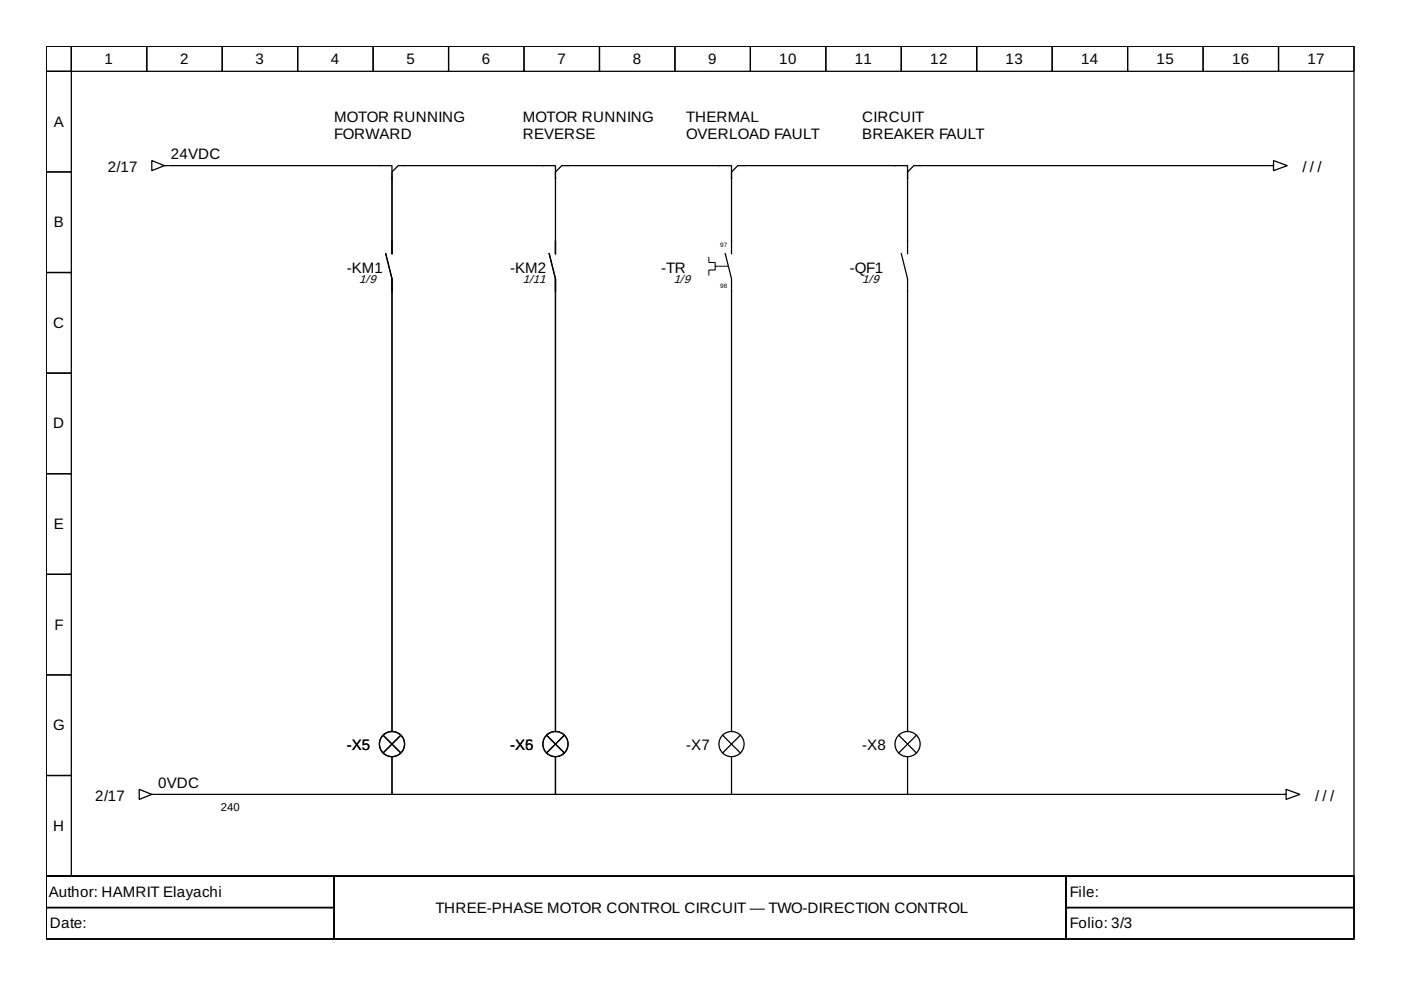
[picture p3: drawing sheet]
<svg xmlns="http://www.w3.org/2000/svg" width="297mm" height="210mm" viewBox="0 0 297 210" stroke-linecap="round" stroke-linejoin="round" font-family="sans-serif">
<g fill="none" stroke="#000" stroke-width=".27">
<path d="M9.8 9.8h277.3v176h-277.3zM9.8 9.8h5.3v5.3h-5.3zM9.8 15.1h5.3v21.4h-5.3zM15.1 9.8h16v5.3h-16zM31.1 9.8h16v5.3h-16zM47.1 9.8h16v5.3h-16zM63.1 9.8h16v5.3h-16zM79.1 9.8h16v5.3h-16zM95.1 9.8h16v5.3h-16zM111.1 9.8h16v5.3h-16zM127.1 9.8h16v5.3h-16zM143.1 9.8h16v5.3h-16z"/>
<path d="M159.1 9.8h16v5.3h-16zM175.1 9.8h16v5.3h-16zM191.1 9.8h16v5.3h-16zM207.1 9.8h16v5.3h-16zM223.1 9.8h16v5.3h-16zM239.1 9.8h16v5.3h-16zM255.1 9.8h16v5.3h-16zM271.1 9.8h16v5.3h-16zM9.8 36.5h5.3v21.3h-5.3zM32.2 34.1l2.7 1-2.7 1.1zM34.9 35.1h.8M35.9 35.1h47.2v2.7"/>
<path d="M83.1 37.8v-1.3l1.3-1.4h33.4v2.7M83.1 37.8v13.3M83.1 37.8v16M117.8 37.8v-1.3l1.3-1.4h36v2.7M117.8 37.8v16M155.1 37.8v16M155.1 37.8v-1.3l1.3-1.4h36v2.7M192.4 37.8v16M268.9 35.1h-75.1l-1.4 1.4v1.3M269.2 35.1h.8M270 34.1l2.9 1-2.9 1.1zM9.8 57.8h5.3v21.3h-5.3z"/>
<path d="M81.8 53.8l1.3 5.3v2.7M83.1 59.1v96M116.4 53.8l1.4 5.3v2.7M117.8 59.1v96M153.8 53.8l1.3 5.3v96M191.1 53.8l1.3 5.3v96M9.8 79.1h5.3v21.3h-5.3zM9.8 100.4h5.3v21.4h-5.3zM9.8 121.8h5.3v21.3h-5.3zM9.8 143.1h5.3v21.3h-5.3zM81.2 155.9l3.8 3.7M85 155.9l-3.8 3.7"/>
<path d="M115.9 155.9l3.7 3.7M119.6 155.9l-3.7 3.7M153.2 155.9l3.8 3.7M157 155.9l-3.8 3.7M190.6 155.9l3.7 3.7M194.3 155.9l-3.7 3.7M9.8 164.4h5.3v21.4h-5.3zM29.5 167.4l2.7 1-2.7 1.1zM32.2 168.4h.8M33.3 168.4h238.3M83.1 160.4v8M117.8 160.4v8"/>
<path d="M155.1 160.4v8M192.4 160.4v8M271.9 168.4h.8M272.7 167.4l2.9 1-2.9 1.1zM9.8 185.8h277.3v13.3h-277.3zM9.8 185.8h61v6.6h-61zM9.8 192.4h61v6.7h-61zM70.8 185.8h155.2v13.3h-155.2zM226 185.8h61.1v6.6h-61.1zM226 192.4h61.1v6.7h-61.1z"/>
<circle cx="83.1" cy="157.8" r="2.67"/>
<circle cx="117.8" cy="157.8" r="2.67"/>
<circle cx="155.1" cy="157.8" r="2.67"/>
<circle cx="192.4" cy="157.8" r="2.67"/>
</g>
<path d="M150.3 54.6v1h1.3v1.6h-1.3v1.1" fill="none" stroke="#000" stroke-width=".21"/>
<path d="M151.6 56.4h2.7" fill="none" stroke="#000" stroke-width=".21" stroke-dasharray=".5 .3"/>
<g font-size="3.2">
<text x="22.2" y="13.5">1</text>
<text x="38.2" y="13.5">2</text>
<text x="54.2" y="13.5">3</text>
<text x="70.2" y="13.5">4</text>
<text x="86.2" y="13.5">5</text>
<text x="102.2" y="13.5">6</text>
<text x="118.2" y="13.5">7</text>
<text x="134.2" y="13.5">8</text>
<text x="150.2" y="13.5">9</text>
<text x="165.2" y="13.5">10</text>
<text x="181.2" y="13.5">11</text>
<text x="197.2" y="13.5">12</text>
<text x="213.2" y="13.5">13</text>
<text x="229.2" y="13.5">14</text>
<text x="245.2" y="13.5">15</text>
<text x="261.2" y="13.5">16</text>
<text x="277.2" y="13.5">17</text>
<text x="11.4" y="26.9">A</text>
<text x="70.8" y="25.8">MOTOR RUNNING</text>
<text x="70.8" y="29.5">FORWARD</text>
<text x="110.8" y="25.8">MOTOR RUNNING</text>
<text x="110.8" y="29.5">REVERSE</text>
<text x="145.5" y="25.8">THERMAL</text>
<text x="145.5" y="29.5">OVERLOAD FAULT</text>
<text x="182.8" y="25.8">CIRCUIT</text>
<text x="182.8" y="29.5">BREAKER FAULT</text>
<text x="36.2" y="33.8">24VDC</text>
<text x="22.9" y="36.5">2/17</text>
<text x="276.1" y="36.5">/ / /</text>
<text x="11.4" y="48.2">B</text>
<text x="73.5" y="57.8">-KM1</text>
<text x="108.2" y="57.8">-KM2</text>
<text x="140.2" y="57.8">-TR</text>
<text x="180.2" y="57.8">-QF1</text>
<text x="11.3" y="69.5">C</text>
<text x="11.3" y="90.8">D</text>
<text x="11.4" y="112.2">E</text>
<text x="11.5" y="133.5">F</text>
<text x="11.3" y="154.8">G</text>
<text x="73.5" y="159.1">-X5</text>
<text x="108.2" y="159.1">-X5</text>
<text x="111.4" y="159.1">6</text>
<text x="145.5" y="159.1">-X7</text>
<text x="182.8" y="159.1">-X8</text>
<text x="33.5" y="167.1">0VDC</text>
<text x="20.2" y="169.8">2/17</text>
<text x="278.8" y="169.8">/ / /</text>
<text x="11.3" y="176.2">H</text>
<text x="10.3" y="190.2">Author: HAMRIT Elayachi</text>
<text x="226.8" y="190.2">File:</text>
<text x="10.6" y="196.8">Date:</text>
<text x="92.3" y="193.5">THREE-PHASE MOTOR CONTROL CIRCUIT — TWO-DIRECTION CONTROL</text>
<text x="226.8" y="196.8">Folio: 3/3</text>
</g>
<g font-size="2.5">
<text x="76.2" y="59.9">1/9</text>
<text x="110.8" y="59.9">1/11</text>
<text x="142.8" y="59.9">1/9</text>
<text x="182.8" y="59.9">1/9</text>
</g>
<text font-size="2.4" x="46.8" y="171.9">240</text>
<g font-size="1.3">
<text x="152.7" y="52.4">97</text>
<text x="152.7" y="61">98</text>
</g>
</svg>
